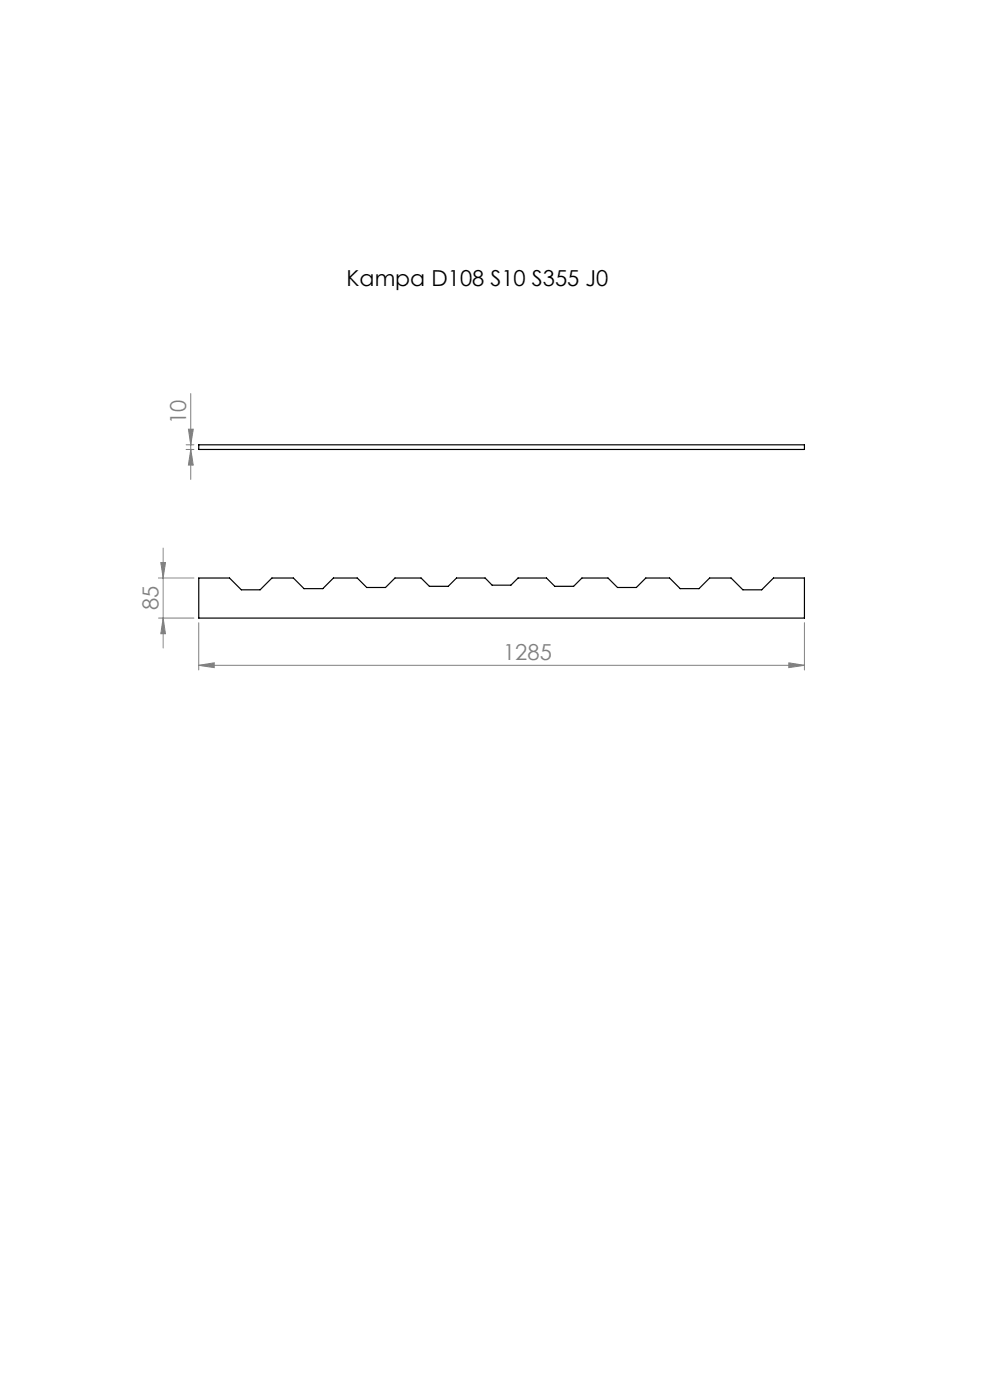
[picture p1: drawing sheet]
<svg xmlns="http://www.w3.org/2000/svg" width="210mm" height="297mm" viewBox="0 0 210 297" stroke-linecap="round" stroke-linejoin="round" font-family="sans-serif">
<g fill="none" stroke="#808080" stroke-width=".21">
<path d="M39.5 94.4h1.6M39.5 95.4h1.6M40 91h1l-.5 3.4zM40.5 83.5v18.2M40.5 95.4l.5 3.3h-1zM34.1 119.3h1l-.5 3.3zM34.6 116.3v21.2M33.6 122.6h7.5M33.6 131.1h7.5M34.6 131.1l.5 3.3h-1zM42.2 132.1v10M170.6 132.1v10"/>
<path d="M42.2 141.1l3.2-.5v1zM42.2 141.1h128.4M167.3 140.6l3.3 .5-3.3 .5z"/>
</g>
<g fill="#808080">
<path d="M42.2 141.1l3.2-.5v1zM167.3 140.6l3.3 .5-3.3 .5z"/>
<path d="M34.1 119.3h1l-.5 3.3zM34.6 131.1l.5 3.3h-1zM40 91h1l-.5 3.4zM40.5 95.4l.5 3.3h-1z"/>
</g>
<path d="M42.2 94.4h128.4v1h-128.4zM42.2 122.6h6.5l2.5 2.5h4l2.5-2.5h4.5l2.3 2.3h4l2.2-2.3h5.1l2 2h4l2-2h5.5l1.8 1.8h4l1.7-1.8h6.1l1.5 1.5h4l1.5-1.5h6l1.8 1.8h4l1.7-1.8h5.6l2 2h4l2-2h5l2.3 2.3h4l2.2-2.3h4.6l2.5 2.5h4l2.5-2.5h6.5v8.5h-128.4z" fill="none" stroke="#000" stroke-width=".25"/>
<text font-size="4.7" x="73.5" y="60.7">Kampa D108 S10 S355 J0</text>
<g font-size="4.7" fill="#808080">
<text x="39.5" y="90" transform="rotate(-90 39.5 90)">10</text>
<text x="33.6" y="129.4" transform="rotate(-90 33.6 129.4)">85</text>
<text x="106.7" y="140.1">1285</text>
</g>
</svg>
